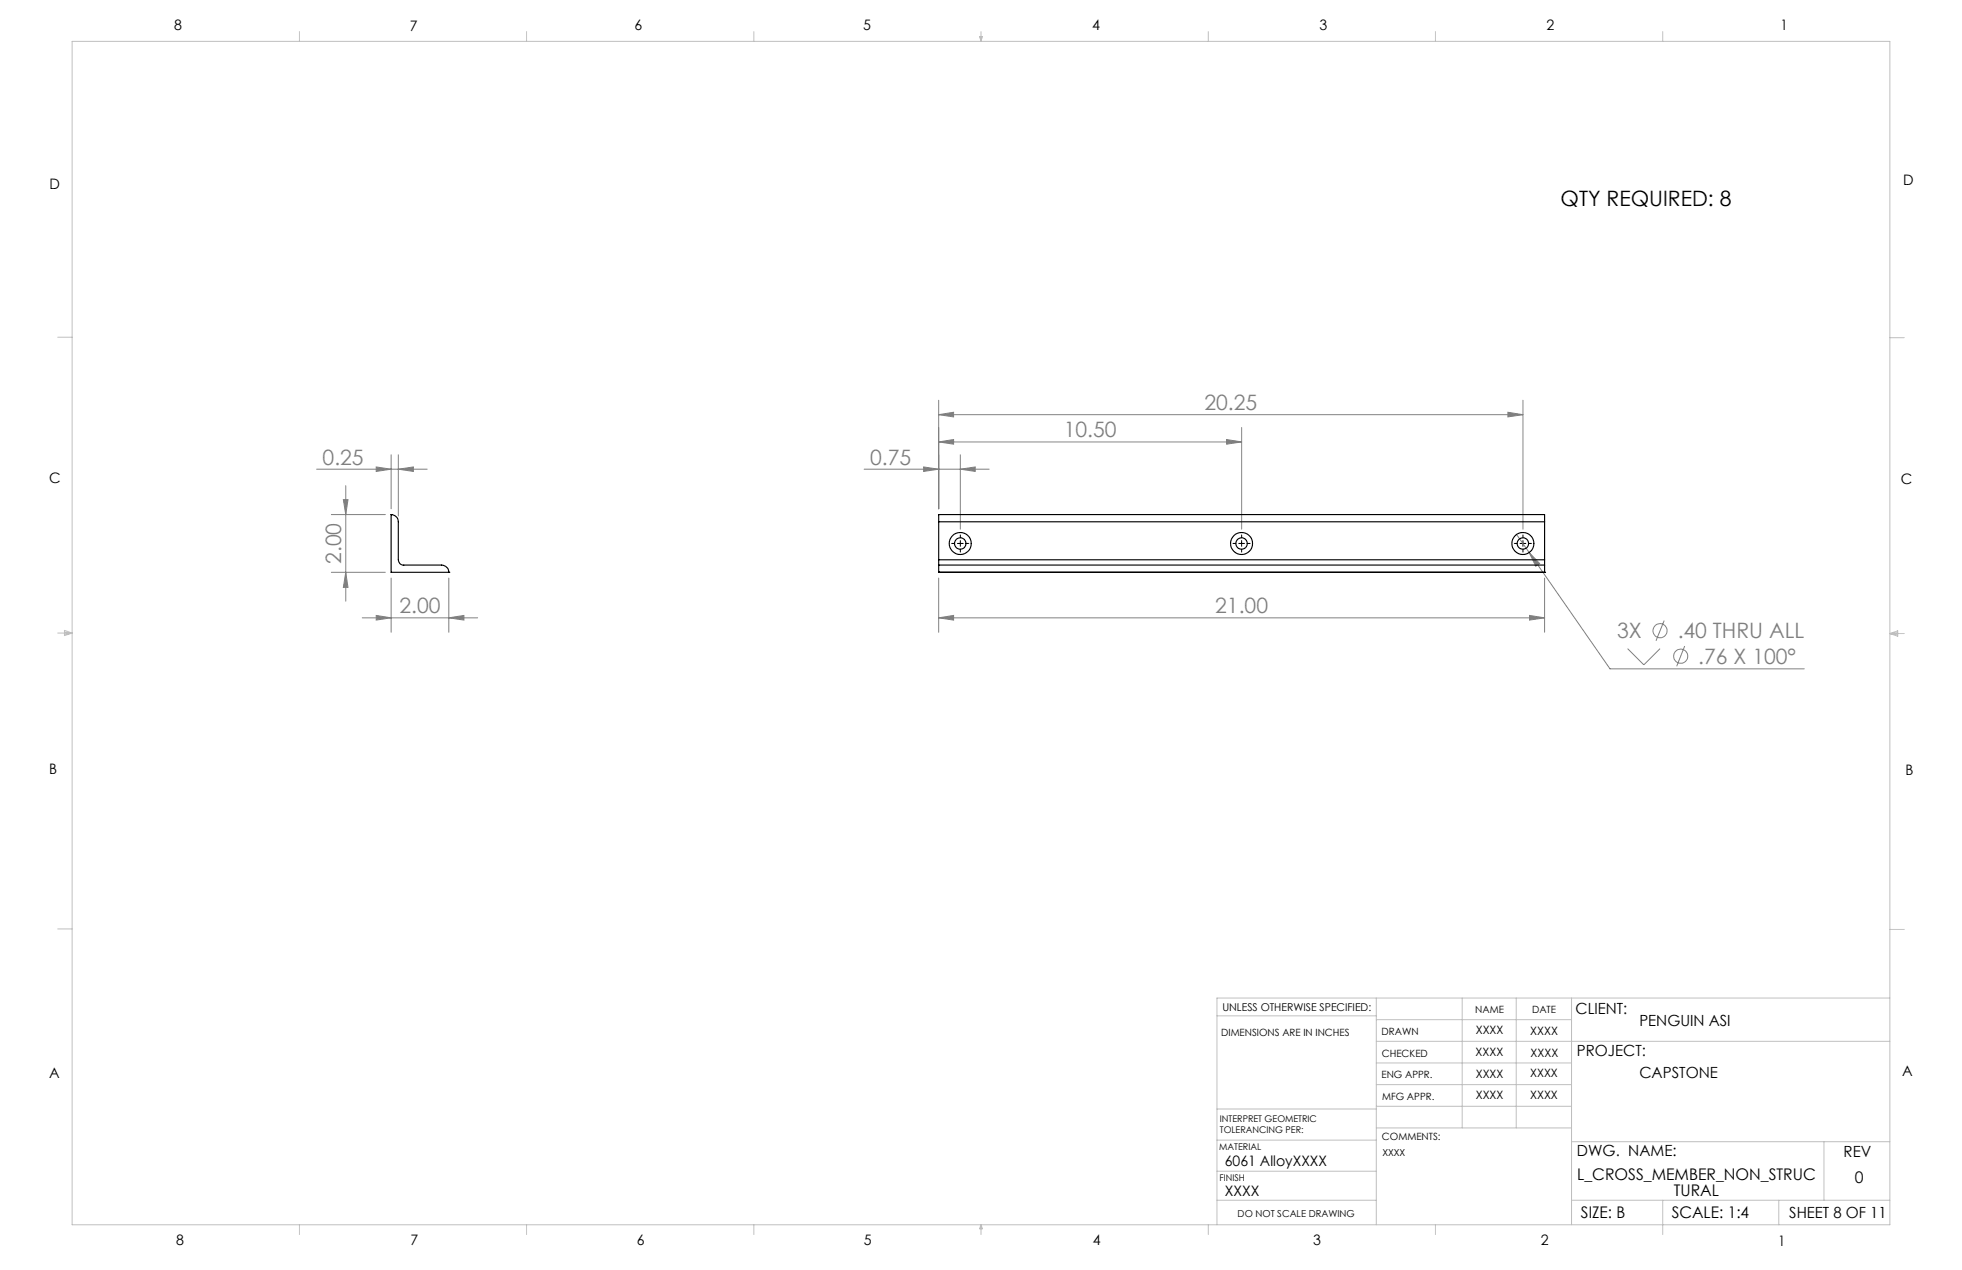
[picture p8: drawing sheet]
<svg xmlns="http://www.w3.org/2000/svg" width="432mm" height="279mm" viewBox="0 0 432 279" stroke-linecap="round" stroke-linejoin="round" font-family="sans-serif">
<g fill="none" stroke="#808080" stroke-width=".22">
<path d="M206.6 97.2l3.3-.5v1zM206.6 91.2l3.3-.5v1zM206.6 88.1v23.8M206.6 97.2h66.7M206.6 91.2h128.6M269.9 96.7l3.4 .5-3.4 .5zM273.3 94.1v22.3M331.9 90.7l3.3 .5-3.3 .5zM335.2 88.1v28.3M69.7 103.2h24.3M72.9 113.2h11.9M75.6 109.9h1l-.5 3.3z"/>
<path d="M76.1 106.9v25.4M82.8 102.7l3.3 .5-3.3 .5zM86.1 100v11.9M87.7 103.2l3.3-.5v1zM87.7 100v13.5M190.2 103.2h27.5M203.3 102.7l3.3 .5-3.3 .5zM211.3 103.2l3.3-.5v1zM211.3 100v16.4M333.8 117.6l2.7 4M72.9 125.9h11.9M76.1 125.9l.5 3.3h-1z"/>
<path d="M79.7 135.9h25.4M82.8 135.4l3.3 .5-3.3 .5zM86.1 127.2v11.9M98.8 135.9l3.3-.5v1zM98.8 127.2v11.9M206.6 135.9l3.3-.5v1zM206.6 127.2v11.9M206.6 135.9h133.3M336.5 121.6l2.3 2.4-.8 .6zM336.5 121.6l17.8 25.5h42.8M336.6 135.4l3.3 .5-3.3 .5zM339.9 127.2v11.9"/>
<path d="M366.3 136.5l-1.8 4.5M358.2 142.7l3.6 3.6 3.5-3.6M370.8 142.1l-1.8 4.5"/>
<circle cx="365.3" cy="138.8" r="1.56"/>
<circle cx="369.9" cy="144.4" r="1.56"/>
</g>
<g fill="none" stroke="#000" stroke-width=".22">
<path d="M209.4 119.6h.7M210.7 119.6h1.3M211.3 117.7v.6M211.3 118.9v1.3M212.6 119.6h.6M271.4 119.6h.6M272.6 119.6h1.3M273.3 117.7v.6M273.3 118.9v1.3M274.5 119.6h.6M333.3 119.6h.6M334.5 119.6h1.3"/>
<path d="M335.2 117.7v.6M335.2 118.9v1.3M336.4 119.6h.6M211.3 120.8v.7M273.3 120.8v.7M335.2 120.8v.7"/>
</g>
<g fill="none" stroke="#c0c0c0" stroke-width=".22">
<path d="M15.9 9.1h400v260.4h-400zM65.9 6.9v2.2M115.9 6.9v2.2M165.9 6.9v2.2M215.6 8h.6l-.3 1.1zM215.7 8l.2 1.1M215.9 6.9v2.2M216 8l-.1 1.1M265.9 6.9v2.2M315.9 6.9v2.2M365.9 6.9v2.2M12.7 74.2h3.2"/>
<path d="M415.9 74.3h3.2M12.7 139.3h3.2M14.2 139.1l1.7 .2M14.2 138.7l1.7 .6-1.7 .5zM15.9 139.3l-1.7 .3M415.9 139.4h3.2M415.9 139.4l1.8-.6v1.2zM415.9 139.4l1.8 .3M417.7 139.2l-1.8 .2M12.7 204.4h3.2M302.9 219.6v49.9M321.8 219.6v28.5"/>
<path d="M333.7 219.6v28.5M345.9 219.6v49.9M415.9 204.5h3.2M415.9 219.6h-148.1v49.9M267.8 223.5h35.1M302.9 229.1h113M302.9 233.9h43M302.9 224.3h43M302.9 238.6h43M267.8 257.7h35.1M267.8 250.8h35.1M267.8 244h35.1"/>
<path d="M302.9 248.1h43M302.9 243.4h43M345.9 251.2h70M401.4 251.2v12.9M65.9 269.5v2.1M115.9 269.5v2.1M165.9 269.5v2.1M215.9 269.5v2.1M215.9 269.5l.3 .8h-.6zM265.9 269.5v2.1M267.8 264.1h35.1M315.9 269.5v2.1"/>
<path d="M345.9 264.1h70M365.9 264.1v7.5M391.5 264.1v5.4"/>
</g>
<g fill="#808080">
<path d="M87.7 103.2l3.3-.5v1zM82.8 102.7l3.3 .5-3.3 .5z"/>
<path d="M206.6 135.9l3.3-.5v1zM336.6 135.4l3.3 .5-3.3 .5zM336.5 121.6l1.5 3 .8-.6z"/>
<path d="M82.8 135.4l3.3 .5-3.3 .5zM98.8 135.9l3.3-.5v1z"/>
<path d="M75.6 109.9h1l-.5 3.3zM76.1 125.9l.5 3.3h-1z"/>
<path d="M203.3 102.7l3.3 .5-3.3 .5zM211.3 103.2l3.3-.5v1zM206.6 97.2l3.3-.5v1zM269.9 96.7l3.4 .5-3.4 .5zM206.6 91.2l3.3-.5v1zM331.9 90.7l3.3 .5-3.3 .5z"/>
</g>
<g fill="none" stroke="#000" stroke-width=".25">
<path d="M86.1 113.2h.1M86.1 113.2a1.63 1.63 0 0 1 1.6 1.6v8.4a1.15 1.15 0 0 0 1.2 1.1h8.3a1.63 1.63 0 0 1 1.6 1.6M86.1 113.2v12.7h12.7M206.6 114.8v-1.6h133.3v1.6M206.6 114.8h133.3M206.6 114.8v8.4M339.9 114.8v8.4M98.8 125.9h.1M206.6 125.9h.1M206.6 124.3v1.6M206.6 123.2v1.1M206.6 124.3h133.3"/>
<path d="M206.6 125.9h133.3M206.6 123.2h133.3M339.9 125.9h.1M339.9 124.3v1.6M339.9 123.2v1.1"/>
<circle cx="211.3" cy="119.6" r="1.26"/>
<circle cx="211.3" cy="119.6" r="2.42"/>
<circle cx="273.2" cy="119.6" r="1.26"/>
<circle cx="273.2" cy="119.6" r="2.42"/>
<circle cx="335.2" cy="119.6" r="1.26"/>
<circle cx="335.2" cy="119.6" r="2.42"/>
</g>
<text font-size="4.7" x="343.5" y="45.4">QTY REQUIRED: 8</text>
<g font-size="4.7" fill="#808080">
<text x="265.1" y="90.2">20.25</text>
<text x="234.1" y="96.2">10.50</text>
<text x="71" y="102.2">0.25</text>
<text x="191.5" y="102.2">0.75</text>
<text x="75.1" y="124.1" transform="rotate(-90 75.1 124.1)">2.00</text>
<text x="87.9" y="134.9">2.00</text>
<text x="267.4" y="134.9">21.00</text>
<text x="355.9" y="140.5">3X</text>
<text x="369.2" y="140.5">.40 THRU ALL</text>
<text x="373.8" y="146.1">.76 X 100°</text>
</g>
<g font-size="3.5">
<text x="347.1" y="259.6">L_CROSS_MEMBER_NON_STRUC</text>
<text x="368.4" y="263.2">TURAL</text>
<text x="408.2" y="260.2">0</text>
<text x="347.9" y="268">SIZE: B</text>
<text x="367.9" y="268">SCALE: 1:4</text>
</g>
<g font-size="3.4">
<text x="346.8" y="223.1">CLIENT:</text>
<text x="360.8" y="225.8">PENGUIN ASI</text>
<text x="347.1" y="232.3">PROJECT:</text>
<text x="360.8" y="237.1">CAPSTONE</text>
<text x="347.1" y="254.2">DWG. NAME:</text>
<text x="405.7" y="254.5">REV</text>
<text x="393.8" y="267.9">SHEET 8 OF 11</text>
</g>
<g font-size="3.2">
<text x="38.3" y="6.7">8</text>
<text x="90.2" y="6.7">7</text>
<text x="139.7" y="6.5">6</text>
<text x="190" y="6.5">5</text>
<text x="240.4" y="6.5">4</text>
<text x="290.4" y="6.7">3</text>
<text x="340.4" y="6.5">2</text>
<text x="391.9" y="6.7">1</text>
<text x="10.9" y="41.6">D</text>
<text x="418.9" y="40.7">D</text>
<text x="10.9" y="106.3">C</text>
<text x="418.4" y="106.4">C</text>
<text x="10.8" y="170.2">B</text>
<text x="419.4" y="170.6">B</text>
<text x="10.8" y="237.2">A</text>
<text x="418.6" y="236.8">A</text>
<text x="269.6" y="256.5">6061 AlloyXXXX</text>
<text x="269.6" y="263.2">XXXX</text>
<text x="38.8" y="273.8">8</text>
<text x="90.4" y="273.8">7</text>
<text x="140.2" y="273.8">6</text>
<text x="190.1" y="273.9">5</text>
<text x="240.5" y="273.8">4</text>
<text x="289" y="273.9">3</text>
<text x="339.1" y="273.8">2</text>
<text x="391.4" y="274.1">1</text>
</g>
<g font-size="2.5">
<text x="324.8" y="227.6">XXXX</text>
<text x="336.8" y="227.7">XXXX</text>
<text x="324.8" y="232.3">XXXX</text>
<text x="336.8" y="232.5">XXXX</text>
<text x="324.8" y="237.1">XXXX</text>
<text x="336.8" y="237">XXXX</text>
<text x="324.8" y="241.9">XXXX</text>
<text x="336.8" y="241.8">XXXX</text>
</g>
<text font-size="2.4" x="269" y="222.4">UNLESS OTHERWISE SPECIFIED:</text>
<g font-size="2.2">
<text x="268.8" y="228">DIMENSIONS ARE IN INCHES</text>
<text x="304.1" y="227.7">DRAWN</text>
<text x="324.7" y="222.9">NAME</text>
<text x="337.2" y="222.9">DATE</text>
<text x="304.1" y="232.6">CHECKED</text>
<text x="304" y="237.2">ENG APPR.</text>
<text x="304.2" y="241.9">MFG APPR.</text>
<text x="304.1" y="250.9">COMMENTS:</text>
</g>
<g font-size="2.1">
<text x="304.2" y="254.3">XXXX</text>
<text x="272.4" y="267.8">DO NOT SCALE DRAWING</text>
</g>
<g font-size="2">
<text x="268.5" y="246.8">INTERPRET GEOMETRIC</text>
<text x="268.5" y="249.4">TOLERANCING PER:</text>
<text x="268.3" y="252.9">MATERIAL</text>
<text x="268.4" y="259.7">FINISH</text>
</g>
</svg>
